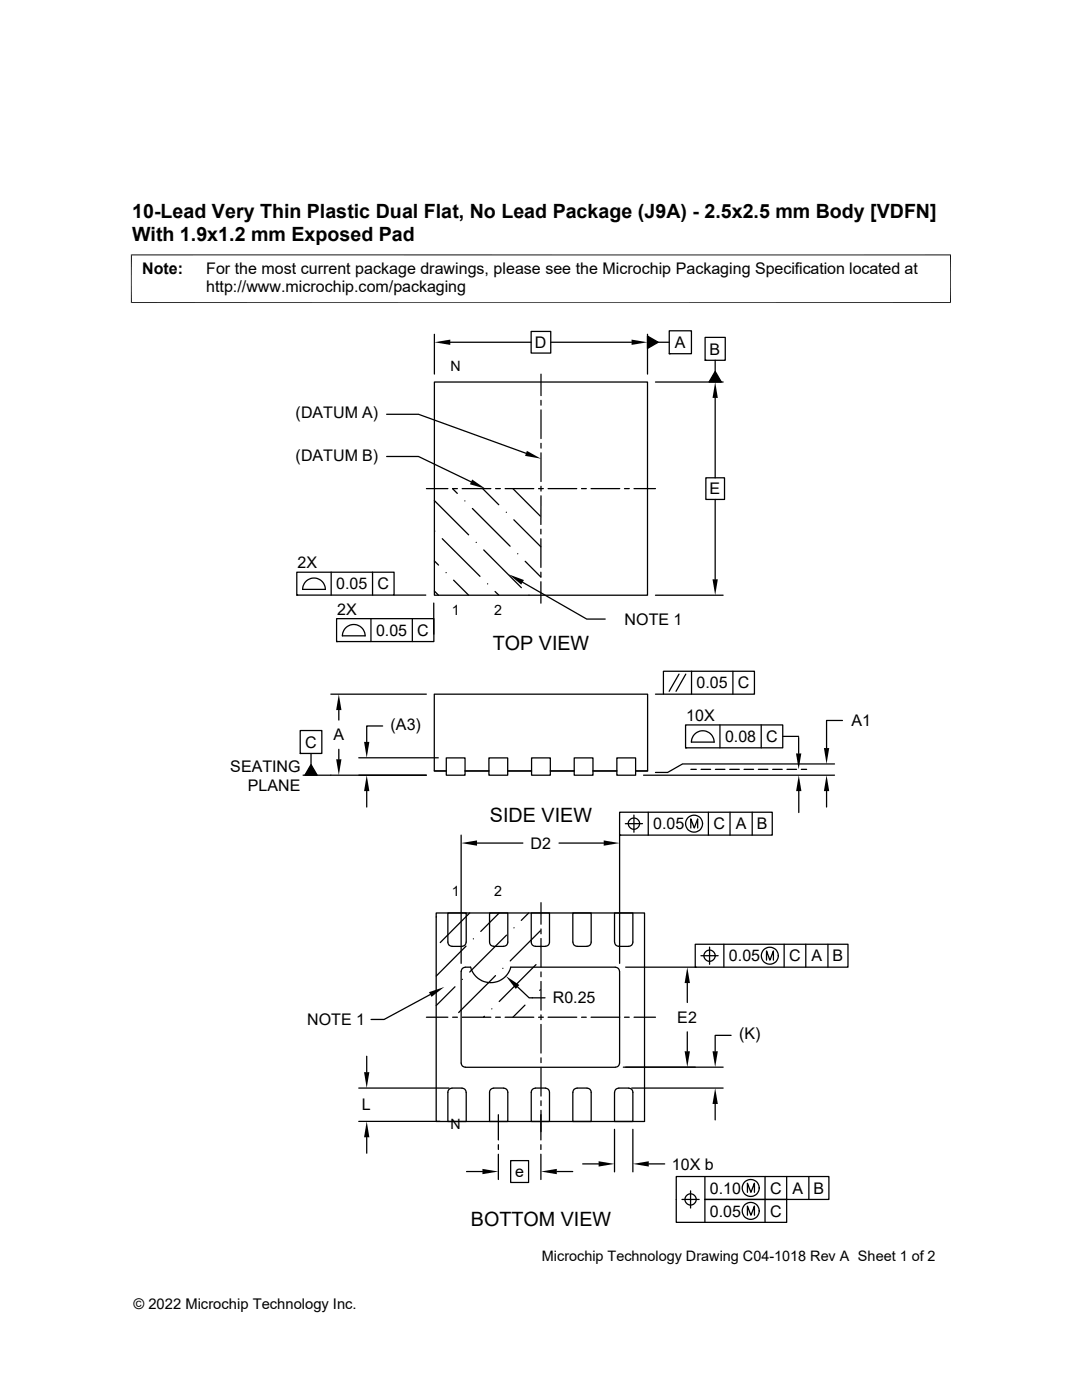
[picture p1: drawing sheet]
<svg xmlns="http://www.w3.org/2000/svg" width="216mm" height="279mm" viewBox="0 0 216 279" stroke-linecap="round" stroke-linejoin="round" font-family="sans-serif">
<g fill="none" stroke="#000" stroke-width=".25">
<path d="M86.7 76.2h42.5v42.6h-42.5zM86.7 66.7v8M89.9 68.3h16.1M106 66.1h3.9v4.4h-3.9zM107.9 74.7v4.3M107.9 79.9v1M109.9 68.3h16.1M129.2 67.1l2.1 1.2-2.1 1.2zM129.2 66.7v8M130.8 76.2h13.5M131.3 68.3h2.2M133.5 66h4.5v4.6h-4.5z"/>
<path d="M133.5 70.6h.1M140.7 67.3h4v4.6h-4zM140.7 71.9h.1M142.7 74.1l1.2 2.1h-2.4zM142.7 71.9v2.2M142.7 79.4v16M77.2 91.1h6.3l10.5 5.1M77.2 82.7h6.3l21.5 7.8M85.1 97.5h4.3M86.7 99.9l6.8 6.8M90.3 97.5l.9 1M90.3 97.5h1"/>
<path d="M92.2 97.5h5.7M92.8 100h.1M96.3 97.5l3.2 3.2M98.9 97.5h.9M100.8 97.5h5.7M102.3 97.5l5.5 5.5M107.5 97.5h.9M107.9 81.8v5.7M107.9 88.5v.9M107.9 90.4v5.7M107.9 97v1M107.9 99v5.7"/>
<path d="M109.4 97.5h5.7M116 97.5h1M117.9 97.5h5.8M124.6 97.5h1M126.5 97.5h4.3M140.8 95.4h3.8v4.3h-3.8zM142.7 99.7v15.9M59.2 114.2h19.4v4.6h-19.4zM59.2 118.8h.1M60.4 117.6h4.5M60.4 117.6a2.26 2.26 0 0 1 2.3-2.2 2.26 2.26 0 0 1 2.2 2.2M66.1 114.2v4.6"/>
<path d="M74.3 114.2v4.6M78.6 118.8h6.4M86.7 118l.8 .8M86.7 112l.8 .8M86.7 106h.1M88.2 107.5l7.6 7.5M89 114.3h.1M90.5 115.8l3 3M94.3 101.5l7.5 7.5M95 108.2h.1M96.5 109.7l7.5 7.6M97.3 116.5h.1"/>
<path d="M98.8 118l.7 .8M101 102.2h.1M102.5 103.7l5.4 5.4M103.3 110.5h.1M104.3 116.2l12.8 7.3h3.7M104.8 112l3.1 3.2M105.5 118.8h.1M107.9 105.6v1M107.9 107.5v5.7M107.9 114.2v.9M107.9 116.1v4.3M130.8 118.8h13.5"/>
<path d="M66 138.5h19.1M67.2 123.5h19.4v4.5h-19.4zM67.2 128h.1M68.3 126.9h4.6M68.3 126.9a2.26 2.26 0 0 1 2.3-2.3 2.26 2.26 0 0 1 2.3 2.3M74 123.5v4.5M82.3 123.5v4.5M86.6 120.4v6.2M130.8 138.5h1.6M132.4 134h18.1v4.5h-18.1zM135.5 134.5l-2 3.5M136.8 134.5l-1.9 3.5"/>
<path d="M138 134v4.5M146.2 134v4.5M59.9 145.8h4.3v4.6h-4.3zM59.9 150.4h.1M60.5 154.7h24.6M62.1 150.4v2.2M62.1 152.6l1.2 2.1h-2.5zM67.6 141.7v2M67.6 149.5v2M71.6 151.2h15.9M73.2 157.9v3.2M76.3 144.9h-3.1v3.2"/>
<path d="M86.7 153.9h2.3h-2.3v-15.4h42.5v15.4h-2.4h2.4M89 151.3h3.8v3.4h-3.8zM92.8 153.9h4.8M97.6 151.3h3.7v3.4h-3.7zM101.3 153.9h4.8M106.1 151.3h3.7v3.4h-3.7zM109.8 153.9h4.8M114.6 151.3h3.7v3.4h-3.7zM118.3 153.9h4.8M123.1 151.3h3.7v3.4h-3.7zM128.4 154.7h38.1M136.8 144.7h19.4v4.5h-19.4z"/>
<path d="M136.8 149.2h.1M137.9 153.5h1M137.9 148.1h4.6M138 148.1a2.26 2.26 0 0 1 2.2-2.3 2.26 2.26 0 0 1 2.3 2.3M139.9 153.5h1.9M142.7 153.5h2M143.7 144.7v4.5M145.6 153.5h1.9M148.5 153.5h1.9M151.3 153.5h1.9M151.9 144.7v4.5M154.2 153.5h1.9"/>
<path d="M156.2 147h3.2M157 153.5h1.9M159.4 147.2v3.2M159.4 157.9v4.3M159.9 153.5h1.1M164.9 157.9v3.2M166.5 152.5h-30.3l-3 1.7h-2.4M168.1 143.8h-3.2v5.5M92 166.7v25.6M95.2 168.3h9.1M111.5 168.3h9M123.6 162.1h30.5v4.6h-30.5z"/>
<path d="M123.6 166.7h.1M123.6 166.7v25.6M124.8 164.4h3.4M126.5 162.7v3.4M127.6 164.4a1.13 1.13 0 0 1-1.6 1 1.13 1.13 0 0 1-.3-1.9 1.13 1.13 0 0 1 1.9 .5v.4M129.3 162.1v4.6M137.8 165.2v-1.8l.7 1.8 .7-1.8v1.8M141.4 162.1v4.6M145.7 162.1v4.6M150.1 162.1v4.6M85.9 198.5l-9.3 5h-2.6M87 182.2h41.6v41.6h-41.6z"/>
<path d="M87.1 182.9l-.1 .1M90.8 196.9l-3.8 3.8M92 193.9v18.3M92.2 195.5h.1M92.9 193a.8 .8 0 0 0-.9 .9M92.9 193h1M93 188.8l-6 6M93 188a.8 .8 0 0 1-.8 .8l-2 .1a.83 .83 0 0 1-.8-.9v-5.8h3.6v5.8M93.7 182.2l-5.9 5.9M93.9 193a4.1 4.1 0 0 0 4 3.1 4.1 4.1 0 0 0 4-3.1h20.9M94.4 187.4h.1M97.7 182.2h3.6v5.8a.8 .8 0 0 1-.8 .8h-2a.8 .8 0 0 1-.8-.8z"/>
<path d="M98.9 194.7l-7.4 7.4M99.6 182.2l-3.7 3.7M100.3 193.3h.1M101.1 186.6l-7.4 7.4M102.6 185.2h.1M103.3 197l2.3 2.1h3.2M105.5 182.2l-1.5 1.5M106 182.2h3.6v5.8a.8 .8 0 0 1-.8 .8h-2a.8 .8 0 0 1-.8-.8zM106.2 199.1h.1M107 192.5l-7.4 7.4M107.8 185.8l-6 6M107.8 197.5l-.1 .2"/>
<path d="M107.9 180.1v4.3M107.9 185.4v1M107.9 187.3v5.7M107.9 194v.9M107.9 195.9v5.7M114.3 188v-5.8h3.7v5.8a.8 .8 0 0 1-.9 .8l-2 .1a.83 .83 0 0 1-.8-.9M122.6 182.2h3.7v5.8a.8 .8 0 0 1-.8 .8h-2a.83 .83 0 0 1-.9-.8zM122.8 193a.8 .8 0 0 1 .8 .9v18.3a.83 .83 0 0 1-.8 .8M124.8 193h13.9M137.1 196.2v3.9M138.7 188.4h30.5v4.6h-30.5zM138.7 193h.1"/>
<path d="M139.9 190.7h3.4M141.6 189v3.4M144.4 188.4v4.6M153 191.6v-1.8l.6 1.8 .7-1.8v1.8M156.5 188.4v4.6M160.8 188.4v4.6M165.2 188.4v4.6M71.6 217.1h18M73.2 210.8v3.2M85.1 203h4.3M90.3 203h1M92 212.2a.8 .8 0 0 0 .9 .8"/>
<path d="M92.2 203h5.7M92.9 213h29.9M93 218a.8 .8 0 0 0-.8-.8l-2-.1a.83 .83 0 0 0-.8 .9v5.8h3.6v-5.8M96.7 202.8l-.2 .2M97.9 217.4l.6-.3 2 .1a.8 .8 0 0 1 .8 .8v5.8h-3.6v-5.8zM98.1 201.3h.1M98.9 203h.9M100.8 203h5.7M104.8 200.6l-2.5 2.4M106.2 217.4l.6-.3 2 .1a.8 .8 0 0 1 .8 .8v5.8h-3.6v-5.8zM107.5 203h.9M107.9 202.5v1"/>
<path d="M107.9 204.4v5.8M107.9 211.1v1M107.9 213v5.7M107.9 219.7v.9M109.4 203h5.7M114.3 218v5.8h3.7v-5.8a.8 .8 0 0 0-.9-.8l-2-.1a.83 .83 0 0 0-.8 .9M116 203h1M117.9 203h5.8M122.9 217.4l.6-.3 2 .1a.8 .8 0 0 1 .8 .8v5.8h-3.7v-5.8zM124.4 213h19.9M124.6 203h1M126 217.1h18.3"/>
<path d="M126.5 203h4.3M137.1 205.9v3.9M145.9 206.6h-3.2v3.2M71.6 223.8h16.2M73.2 227v3.1M93.1 233.8h3.2M99.4 222.5v5M99.4 228.5v.9M99.4 230.4v5M101.9 231.6h3.6v4.4h-3.6zM107.9 228.5v.9M107.9 230.4v5"/>
<path d="M107.9 221.6v5.9M111.1 233.8h3.2M116.3 232.3h3.1M122.6 225.4v8.5M126.3 225.4v8.5M129.5 232.3h3.1M136.1 239.4h3.4M137.8 237.7v3.4M140.7 234.8v4.6h16.3v4.5h-22.1v-9.1h30.5v4.6h-24.7v4.5M142.7 220.3v3.2M149.1 238v-1.9l.7 1.9 .7-1.9v1.9M152.7 234.8v9.1"/>
<path d="M157 234.8v4.6M161.4 234.8v4.6M149.1 242.5v-1.8l.7 1.8 .7-1.8v1.8"/>
<circle cx="138.5" cy="164.4" r="1.69"/>
<circle cx="141.6" cy="190.7" r="1.12"/>
<circle cx="153.6" cy="190.7" r="1.69"/>
<circle cx="137.8" cy="239.4" r="1.12"/>
<circle cx="149.8" cy="237.1" r="1.69"/>
<circle cx="149.8" cy="241.7" r="1.69"/>
</g>
<g fill="#000">
<path d="M86.7 68.3l3.2-.5v1zM126 67.8l3.2 .5-3.2 .5zM129.2 67.1l2.1 1.2-2.1 1.2zM142.7 76.2l.5 3.2h-1zM142.7 74.1l1.2 2.1h-2.4zM94.2 95.7l2.7 1.8-3.1-.9zM105.1 90l2.8 1.5-3.1-.5zM101.5 114.6l3 1.2-.5 .9zM142.2 115.6h1l-.5 3.2zM62.1 152.6l1.2 2.1h-2.5zM67.1 151.5h1l-.5 3.2zM67.6 138.5l.5 3.2h-1z"/>
<path d="M73.2 154.7l.5 3.2h-1.1zM72.6 148.1h1.1l-.5 3.1zM158.8 150.4h1.1l-.5 3.1zM159.4 154.7l.5 3.2h-1zM164.9 154.7l.6 3.2h-1.1zM164.4 149.3h1.1l-.6 3.2zM92 168.3l3.2-.6v1.1zM120.5 167.7l3.1 .6-3.1 .5zM85.6 198l3-1-2.5 1.9zM100.9 194.8l2.7 1.8-.7 .8zM137.1 193l.6 3.2h-1.1zM72.6 214h1.1l-.5 3.1z"/>
<path d="M136.6 209.8h1.1l-.6 3.2zM142.2 209.8h1l-.5 3.2zM73.2 223.8l.5 3.2h-1.1zM96.3 233.3l3.1 .5-3.1 .5zM107.9 233.8l3.2-.5v1zM119.4 231.8l3.2 .5-3.2 .5zM126.3 232.3l3.2-.5v1zM142.7 217.1l.5 3.2h-1z"/>
</g>
<path d="M26.1 50.9h163.7M26.2 50.8v9.7M189.7 50.8v9.7M26.1 60.4h163.7" fill="none" stroke="#000" stroke-width=".2"/>
<g font-size="3.9">
<text x="26.4" y="43.5">10-Lead Very Thin Plastic Dual Flat, No Lead Package (J9A) - 2.5x2.5 mm Body [VDFN]</text>
<text x="26.4" y="48">With 1.9x1.2 mm Exposed Pad</text>
<text x="98.3" y="129.7">TOP VIEW</text>
<text x="97.8" y="164.1">SIDE VIEW</text>
<text x="93.9" y="244.8">BOTTOM VIEW</text>
</g>
<g font-size="3.2">
<text x="28.4" y="54.6">Note:</text>
<text x="41.1" y="58.3">http://www.microchip.com/packaging</text>
<text x="41.1" y="54.6">For the most current package drawings, please see the Microchip Packaging Specification located at</text>
<text x="106.7" y="69.4">D</text>
<text x="134.7" y="69.4">A</text>
<text x="141.6" y="70.8">B</text>
<text x="59" y="83.5">(DATUM A)</text>
<text x="59" y="91.9">(DATUM B)</text>
<text x="141.6" y="98.7">E</text>
<text x="59.4" y="113.4">2X</text>
<text x="67.1" y="117.6">0.05</text>
<text x="75.3" y="117.6">C</text>
<text x="67.3" y="122.7">2X</text>
<text x="124.6" y="124.7">NOTE 1</text>
<text x="75" y="126.9">0.05</text>
<text x="83.2" y="126.9">C</text>
<text x="139" y="137.4">0.05</text>
<text x="147.2" y="137.4">C</text>
<text x="136.9" y="143.9">10X</text>
<text x="60.9" y="149.2">C</text>
<text x="66.5" y="147.8">A</text>
<text x="77.9" y="145.7">(A3)</text>
<text x="144.7" y="148.1">0.08</text>
<text x="152.9" y="148.1">C</text>
<text x="169.9" y="144.9">A1</text>
<text x="46" y="154">SEATING</text>
<text x="49.5" y="157.8">PLANE</text>
<text x="130.3" y="165.5">0.05</text>
<text x="142.3" y="165.5">C</text>
<text x="146.8" y="165.5">A</text>
<text x="151" y="165.5">B</text>
<text x="105.9" y="169.4">D2</text>
<text x="145.5" y="191.9">0.05</text>
<text x="157.5" y="191.9">C</text>
<text x="161.9" y="191.9">A</text>
<text x="166.1" y="191.9">B</text>
<text x="110.3" y="200.3">R0.25</text>
<text x="61.3" y="204.6">NOTE 1</text>
<text x="135.1" y="204.2">E2</text>
<text x="147.5" y="207.4">(K)</text>
<text x="72.2" y="221.6">L</text>
<text x="134.1" y="233.4">10X b</text>
<text x="102.8" y="234.9">e</text>
<text x="141.6" y="238.2">0.10</text>
<text x="153.6" y="238.2">C</text>
<text x="158.1" y="238.2">A</text>
<text x="162.3" y="238.2">B</text>
<text x="141.6" y="242.8">0.05</text>
<text x="153.6" y="242.8">C</text>
</g>
<g font-size="2.9">
<text x="108.1" y="251.7">Microchip Technology Drawing C04-1018 Rev A Sheet 1 of 2</text>
<text x="26.6" y="261.3">© 2022 Microchip Technology Inc.</text>
</g>
<g font-size="2.8">
<text x="89.9" y="74">N</text>
<text x="90.1" y="122.7">1</text>
<text x="98.6" y="122.7">2</text>
<text x="90.1" y="178.8">1</text>
<text x="98.6" y="178.8">2</text>
<text x="89.9" y="225.4">N</text>
</g>
</svg>
